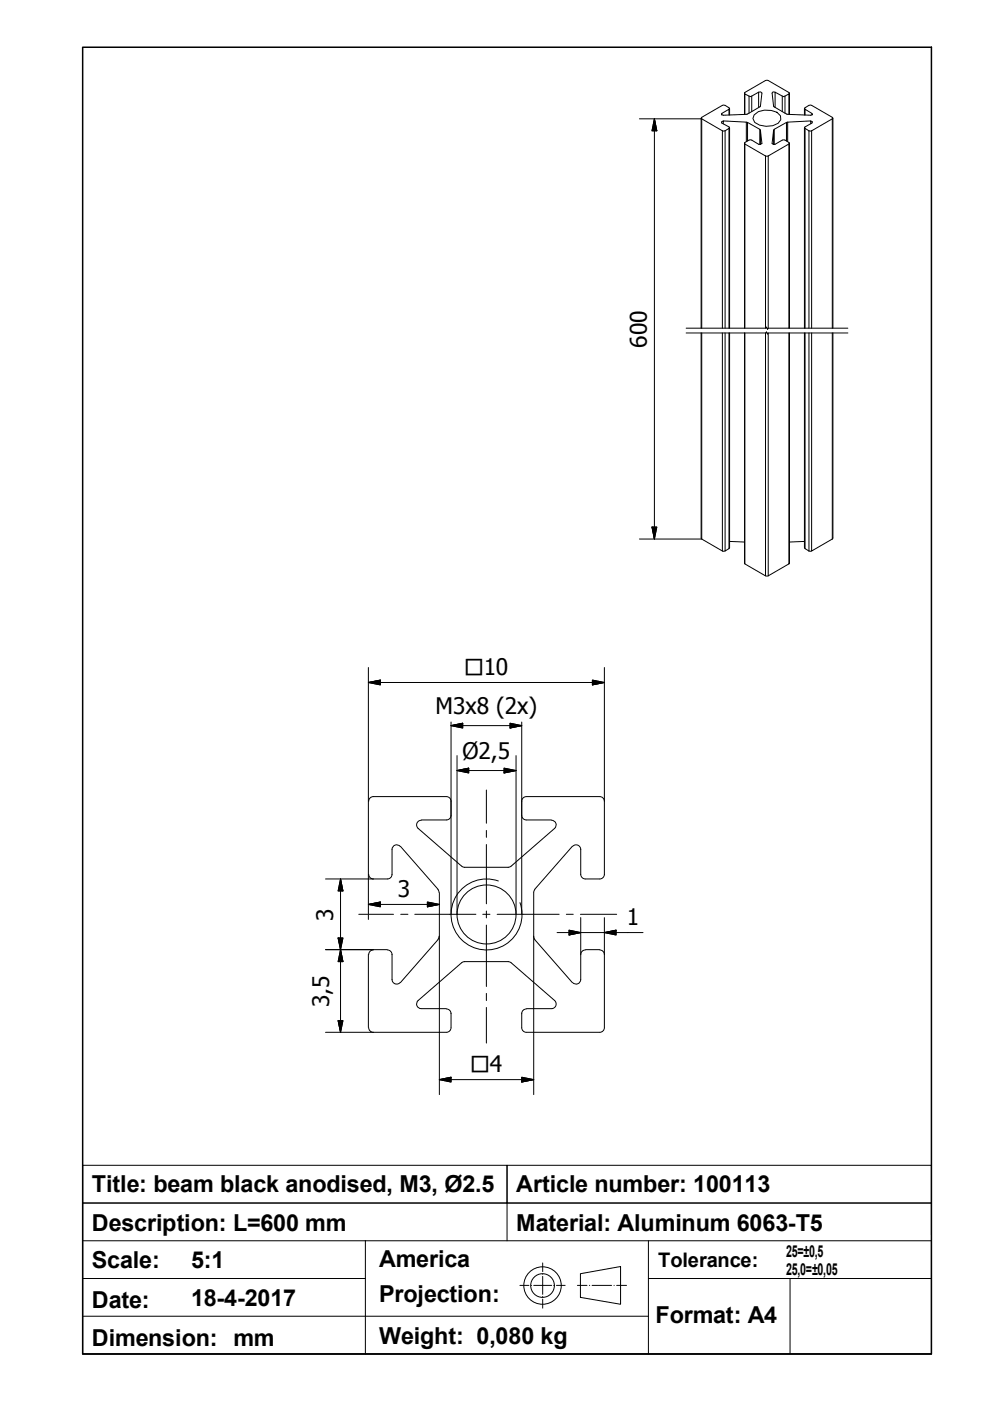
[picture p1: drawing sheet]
<svg xmlns="http://www.w3.org/2000/svg" width="210mm" height="297mm" viewBox="0 0 210 297" stroke-linecap="round" stroke-linejoin="round" font-family="sans-serif">
<!-- layer: Visible (ISO) -->
<g fill="none" stroke="#000" stroke-width=".21">
<path d="M157.9 30.5l4.4 2.6M167.4 30.3v39.3M78.1 169.8v15.6M84.8 179.5a.98 .98 0 0 0-1-.3 .98 .98 0 0 0-.7 .9M84.9 179.4l8 9.2M88.6 175.6l9.3 8M89.3 173.9a.98 .98 0 0 0-.9 .7 .98 .98 0 0 0 .3 1M89.3 173.8h5.3M94.6 168.9h-15.4a.98 .98 0 0 0-1 1M94.6 168.9a.98 .98 0 0 1 1 1M95.6 172.9a.98 .98 0 0 1-1 .9M95.6 169.8v3.1"/>
<path d="M110.6 169.8v3.1M110.6 172.9a.98 .98 0 0 0 1 .9M111.6 168.9a.98 .98 0 0 0-1 1M111.6 173.8h5.3M111.6 168.9h15.5M116.9 173.9a.98 .98 0 0 1 1 .7 .98 .98 0 0 1-.3 1M117.6 175.6l-9.2 8M121.3 179.4l-8 9.2M121.4 179.5a.98 .98 0 0 1 1.1-.3 .98 .98 0 0 1 .6 .9M127.2 168.9a.98 .98 0 0 1 .9 1M128.1 169.8v15.6M78.2 185.4a.98 .98 0 0 0 1 1h2.9"/>
<path d="M83.1 185.4a.98 .98 0 0 1-1 1M83.1 180.1v5.3M92.8 188.6l.3 .6M92.9 199.2l-8 9.1M93.1 198.5l-.3 .7M93.2 189.3v9.2M97.9 183.6l.6 .3M98.5 183.9h9.3M108.4 183.6l-.7 .3M113.2 189.3v9.2l.2 .7M113.3 199.2l8 9.1M113.4 188.6l-.2 .6"/>
<path d="M123.1 180.1v5.3M123.1 185.4a.98 .98 0 0 0 1 1M124.1 186.4h3M128.1 185.4a.98 .98 0 0 1-.9 1M78.1 202.4v15.5M78.2 217.9a.98 .98 0 0 0 1 1h15.4M79.1 201.3h3M79.2 201.4a.98 .98 0 0 0-1 1M82.1 201.4a.99 .99 0 0 1 1 1v5.3a.98 .98 0 0 0 .7 .9 .98 .98 0 0 0 1-.3M88.7 212.1a.98 .98 0 0 0-.3 1.1 .98 .98 0 0 0 .9 .7M89.3 213.9h5.3M94.6 213.9a.98 .98 0 0 1 1 1v3"/>
<path d="M95.6 217.9a.98 .98 0 0 1-1 1M98.5 203.9h9.3M98.5 203.9l-.6 .2-9.3 8M107.7 203.9l.7 .2 9.2 8M110.6 217.9a.98 .98 0 0 0 1 1M111.6 213.9a.98 .98 0 0 0-1 1v3M111.6 213.9h5.3M111.6 218.9h15.5M117.6 212.1a.98 .98 0 0 1 .3 1.1 .98 .98 0 0 1-1 .7M124.1 201.4a.99 .99 0 0 0-1 1v5.3a.98 .98 0 0 1-.6 .9 .98 .98 0 0 1-1.1-.3M124.1 201.3h3M127.2 201.4a.98 .98 0 0 1 .9 1v15.5"/>
<path d="M128.1 217.9a.98 .98 0 0 1-.9 1"/>
<circle cx="103.2" cy="193.9" r="6.3"/>
</g>
<!-- layer: Visible Narrow (ISO) -->
<g fill="none" stroke="#000" stroke-width=".21">
<path d="M157.9 19.7v4.5M157.9 19.9v-.3l4.7-2.6 4.7 2.6 .1 .1-.1 .2M160.8 19.5h.5l.2 .2-.3 2.8-2.7 1.7-5.1 .2-.4-.1v-.2M164.3 19.5h-.4l-.2 .2 .3 2.8 2.8 1.7 5.1 .2 .4-.1-.2-.2M167.4 19.7v4.5M148.7 25.1v44.5M148.8 25.2l4.4 2.5M148.8 25.2v44.4M153 24.4v-.3l1.6-.9v1.2M153.2 27.7h.5M153.2 27.7v41.9M153.4 26.3v-.7l4.8 .3v4.1"/>
<path d="M153.4 25.6l-.4 .2v.3l1.6 .8 .1 .2-.1 .1M153.7 27.7v41.9M154.6 23.2l.1-.2-.1-.2-.9-.5h-.5l-4.4 2.6-.1 .2 .1 .1M154.6 27.2v42.4M154.6 27.2l-.9 .5M154.7 23v1.4M154.7 27.1v42.5M157.9 30.3v39.3M158.2 25.9l.3 .1M158.5 29.9v-3.9l2.6 1.4v3.3M158.8 24v-3.6l-.9-.5v4.3M158.8 20.4l.3 .1 .3-.1"/>
<path d="M159.9 24.4a4.3 4.3 0 0 1 4.8-.6l.8 .8v.8l-.5 .7a4.6 4.6 0 0 1-5-.1l-.4-.9zM160.8 22.8v-3.3l-1.4 .9v3.3M161.1 27.4l.1 .2M161.2 30.7v-3.1l.3 2.8-.2 .2h-.5l-1.7-1-1.2 .7v39.3M162.9 33.1h-.6v36.5M162.9 33.1v36.5M164.1 27.4l-.1 .2M164.3 22.8v-3.3l1.6 .9v3.3M165.9 20.4l.3 .1 .2-.1M166.4 24v-3.6l.9-.5v4.3M166.8 29.9v-3.9l-2.7 1.4v3.3M167 25.9l-.2 .1"/>
<path d="M167.3 30.5l.1-.2-.1-.1-1.1-.6-1.9 1h-.4l-.2-.2 .3-2.8v3.1M167.3 30.5v39.1M167.3 30.5l-4.4 2.6M170.6 23v1.4M170.6 27.1v42.5M170.7 23.2l-.1-.2 .1-.2 .8-.5h.6l4.4 2.6 .1 .2-.1 .1M170.7 24.4v-1.2l1.4 .9v.3M170.7 27.2v42.4M170.7 27.2l.8 .5M171.5 27.7h.6M171.5 27.7v41.9M171.9 25.6l.4 .2-.2 .3-1.4 .8-.1 .2 .1 .1"/>
<path d="M171.9 26.3v-.7l-4.9 .3v4.1M172.1 27.7v41.9M176.5 25.2v44.4M176.5 25.2l-4.4 2.5M176.6 25.1v44.5M148.7 70.6v43.5l.1 .2M148.8 70.6v43.7l4.4 2.5M153.2 70.6v46.2M153.7 70.6v46.2l.9-.5M154.6 70.6v45.7M154.7 70.6v45.5l-.1 .2M157.9 70.6v49"/>
<path d="M157.9 70.6v49l4.4 2.5v-51.5M162.9 70.6v51.5l4.4-2.5M167.3 70.6v49M167.4 70.6v48.8l-.1 .2M170.6 70.6v45.5l.1 .2M170.7 70.6v45.7l.8 .5M171.5 70.6v46.2M172.1 70.6v46.2l4.4-2.5M176.5 70.6v43.7M176.6 70.6v43.5l-.1 .2M153.2 116.8h.5M154.7 114.8l3.2 .1"/>
<path d="M170.6 114.8l-3.2 .1M171.5 116.8h.6M162.3 122.1h.6"/>
</g>
<!-- layer: Break Line (ISO) -->
<path d="M145.5 70.6h16.9l.1-.3 .3 .6v-.3h17M145.5 69.6h16.9l.1-.3 .3 .5v-.2h17" fill="none" stroke="#000" stroke-width=".21"/>
<!-- layer: Title (ISO) -->
<g fill="none" stroke="#000" stroke-width=".21">
<path d="M17.5 247.1h90v8h-90zM107.5 247.1h90v8h-90zM107.5 255.1v8M17.5 279.1h120M17.5 263.1h60M17.5 271.1h60M17.5 263.1v24M77.5 263.1h120v24M77.5 263.1v24M110.2 272.5h1.9M112.6 272.5h.1M113.2 272.5h3.8"/>
<path d="M115.1 267.8v1.8M115.1 270.1v.1M115.1 270.6v3.8M115.1 274.9v.1M115.1 275.4v2M117.4 272.5h.1M118 272.5h1.8M122.4 272.5h2.1M123.1 270.1l8.5-1.6v8l-8.5-1.4zM125 272.5h.1M125.5 272.5h4.2M130.2 272.5h.1"/>
<path d="M130.7 272.5h2.1M137.5 263.1v24h60M137.5 271.1h60M167.5 271.1v16M197.5 261.7v-6.6h-180v8M17.5 287.1h120M17.5 287.1h180"/>
<circle cx="115" cy="272.6" r="4"/>
<circle cx="115" cy="272.6" r="2.51"/>
</g>
<!-- layer: Title Block Outline -->
<path d="M17.5 10h180v277.1h-180z" fill="none" stroke="#000" stroke-width=".32"/>
<!-- layer: Sketch Geometry (ISO) -->
<path d="M105.7 186.8a7.5 7.5 0 0 0-10 6.2 7.5 7.5 0 0 0 8.3 8.4 7.5 7.5 0 0 0 6.3-10" fill="none" stroke="#000" stroke-width=".21"/>
<!-- layer: Dimension (ISO) -->
<g fill="none" stroke="#000" stroke-width=".21">
<path d="M135.6 25.2h13.2M138.7 25.2l.6 2.5h-1.1zM138.7 25.2v89.1M135.6 114.3h13.2M138.2 111.7h1.1l-.6 2.6zM78.1 144.7l2.5-.5v1zM78.1 144.7h50M78.1 141.5v28.3M95.6 153.8l2.5-.5v1.1zM95.6 153.8h15M95.6 153.1v40.7M108.1 153.3l2.5 .5-2.5 .6z"/>
<path d="M110.6 153.1v40.7M125.6 144.2l2.5 .5-2.5 .5zM128.1 141.5v28.3M96.9 163.4l2.5-.5v1zM96.9 163.4h12.5M96.9 160.2v33.6M106.9 162.9l2.5 .5-2.5 .5zM109.4 160.2v33.6M69 186.4h10.1M71.7 198.9h1l-.5 2.4zM72.2 186.4l.5 2.5h-1zM72.2 186.4v32.5"/>
<path d="M78.1 191.8l2.5-.6v1.1zM78.1 185.4v8.4M78.1 194v.9M78.1 191.8h15.1M90.6 191.2l2.6 .6-2.6 .5zM93.2 198.5v33.6M113.2 198.5v33.6M118.1 197.7h18.2M120.6 197.2l2.5 .5-2.5 .5zM123.1 194.5v7.9M128.1 197.7l2.5-.5v1zM128.1 194.5v7.9"/>
<path d="M69 218.9h10.1M69 201.3h10.1M71.7 216.4h1l-.5 2.5zM72.2 201.3l.5 2.6h-1zM93.2 228.9l2.4-.5v1zM93.2 228.9h20M110.6 228.4l2.6 .5-2.6 .5z"/>
</g>
<g fill="#000" stroke="#000" stroke-width=".21">
<path d="M138.7 25.2l.6 2.5zM138.7 25.2l.6 2.5h-1.1zM138.2 111.7l.5 2.6zM138.2 111.7h1.1l-.6 2.6zM78.1 144.7l2.5-.5zM78.1 144.7l2.5-.5v1zM95.6 153.8l2.5-.5zM95.6 153.8l2.5-.5v1.1zM108.1 154.4l2.5-.6zM108.1 153.3l2.5 .5-2.5 .6zM125.6 145.2l2.5-.5zM125.6 144.2l2.5 .5-2.5 .5z"/>
<path d="M96.9 163.4l2.5-.5zM96.9 163.4l2.5-.5v1zM106.9 163.9l2.5-.5zM106.9 162.9l2.5 .5-2.5 .5zM71.7 198.9l.5 2.4zM71.7 198.9h1l-.5 2.4zM72.2 186.4l.5 2.5zM72.2 186.4l.5 2.5h-1zM78.1 191.8l2.5-.6zM78.1 191.8l2.5-.6v1.1zM90.6 192.3l2.6-.5zM90.6 191.2l2.6 .6-2.6 .5z"/>
<path d="M120.6 198.2l2.5-.5zM120.6 197.2l2.5 .5-2.5 .5zM128.1 197.7l2.5-.5zM128.1 197.7l2.5-.5v1zM71.7 216.4l.5 2.5zM71.7 216.4h1l-.5 2.5zM72.2 201.3l.5 2.6zM72.2 201.3l.5 2.6h-1zM93.2 228.9l2.4-.5zM93.2 228.9l2.4-.5v1zM110.6 229.4l2.6-.5zM110.6 228.4l2.6 .5-2.6 .5z"/>
</g>
<!-- layer: Centerline (ISO) -->
<g fill="none" stroke="#000" stroke-width=".21">
<path d="M103.1 167.5v7M103.1 176.1v1.4M103.1 179.1v12.5M76.1 193.9h7.3M85 193.9h1.5M87.9 193.9h13M102.4 193.9h1.5M103.1 193.2v1.4M103.1 196.1v13.1M105.4 193.9h13.2M120.1 193.9h1.4M123.1 193.9h7.6"/>
<path d="M103.1 210.6v1.5M103.1 213.6v7.6"/>
</g>
<g font-size="5">
<text x="19.5" y="252.8">Title: beam black anodised, M3, Ø2.5</text>
<text x="109.5" y="252.7">Article number: 100113</text>
<text x="19.5" y="261">Description: L=600 mm</text>
<text x="109.5" y="261">Material: Aluminum 6063-T5</text>
<text x="19.5" y="268.9">Scale:</text>
<text x="40.5" y="268.9">5:1</text>
<text x="80.4" y="268.5">America</text>
<text x="19.5" y="277.2">Date:</text>
<text x="40.5" y="276.9">18-4-2017</text>
<text x="80.4" y="276">Projection:</text>
<text x="139" y="280.5">Format: A4</text>
<text x="19.5" y="285.5">Dimension: mm</text>
<text x="80.4" y="285">Weight: 0,080 kg</text>
</g>
<g font-size="4.8">
<text x="137.2" y="73.7" transform="rotate(-90 137.2 73.7)">600</text>
<text x="92.3" y="151.4">M3x8 (2x)</text>
<text x="98" y="161">Ø2,5</text>
<text x="84.3" y="190.2">3</text>
<text x="70.6" y="195.2" transform="rotate(-90 70.6 195.2)">3</text>
<text x="132.9" y="196.2">1</text>
<text x="69.8" y="213.5" transform="rotate(-90 69.8 213.5)">3,5</text>
</g>
<g font-size="4.6">
<text x="98.5" y="143.1">□10</text>
<text x="99.8" y="227.3">□4</text>
</g>
<text font-size="4.3" x="139.6" y="268.5">Tolerance:</text>
<g font-size="3.5">
<text x="166.7" y="266.4">25=±0,5</text>
<text x="166.7" y="270.2">25,0=±0,05</text>
</g>
</svg>
